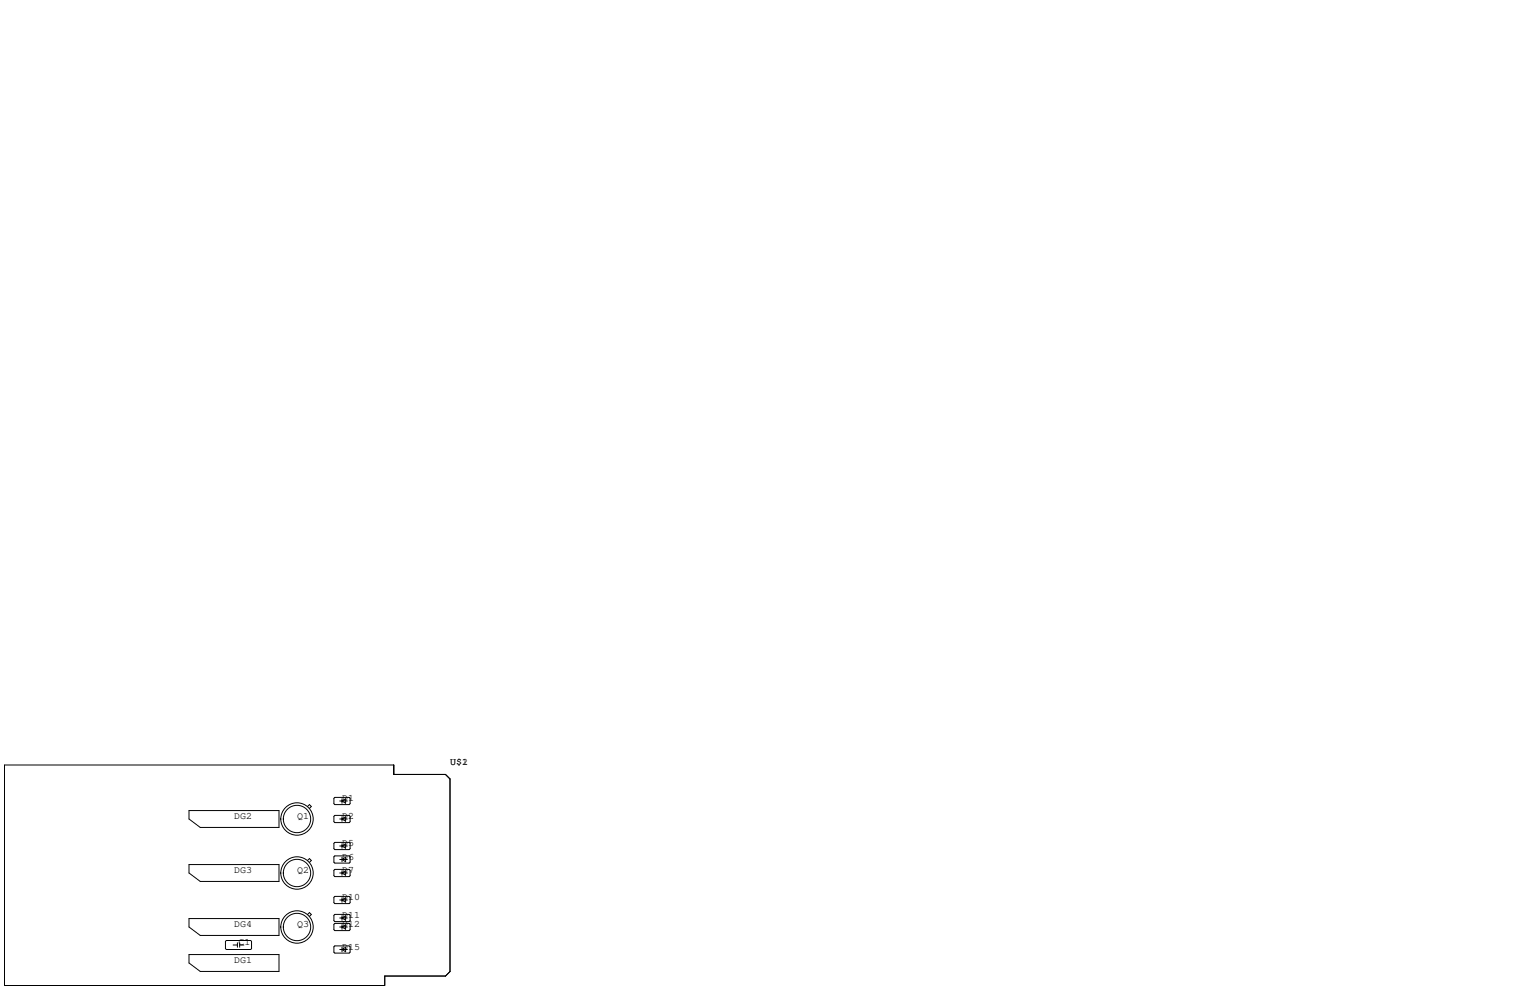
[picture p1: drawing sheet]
<svg xmlns="http://www.w3.org/2000/svg" width="432mm" height="279mm" viewBox="0 0 432 279" stroke-linecap="round" stroke-linejoin="round" font-family="sans-serif">
<g fill="none" stroke="#000" stroke-width=".28">
<path d="M1.3 215.9h109.8v2.7h14.6l1.3 1.2v54.4l-1.3 1.3h-17.1v2.6h-107.3zM53.3 228.8h25.4v4.7h-22.2l-3.2-2.4zM86.8 227.6l.5-.5 .6 .5-.6 .5M94.5 225h4.1l.2 .3v1.5l-.2 .3h-4.1l-.3-.3v-1.5zM94.5 230.1h4.1l.2 .3v1.5l-.2 .3h-4.1l-.3-.3v-1.5zM94.5 237.7h4.1l.2 .3v1.5l-.2 .3h-4.1l-.3-.3v-1.5zM95.9 238.8h2.1M95.9 226.1h2.1M95.9 231.1h2.1M96.5 226.1l1-.7v1.3zM96.5 231.1l1-.6v1.3zM96.5 238.8l1-.7v1.3z"/>
<path d="M96.5 225.4v1.3M96.5 230.5v1.3M96.5 238.1v1.3M53.3 244h25.4v4.8h-22.2l-3.2-2.4zM53.3 259.2h25.4v4.8h-22.2l-3.2-2.4zM86.8 258.1l.5-.5 .6 .5-.6 .5M86.8 242.8l.5-.5 .6 .5-.6 .6M94.2 245.6l.3-.2h4.1l.2 .2v1.5l-.2 .3h-4.1l-.3-.3zM94.2 253.2l.3-.2h4.1l.2 .2v1.6l-.2 .2h-4.1l-.3-.2zM94.2 258.3l.3-.2h4.1l.2 .2v1.5l-.2 .3h-4.1l-.3-.3zM94.5 241.6h4.1l.2 .2v1.5l-.2 .3h-4.1l-.3-.3v-1.5zM95.9 246.4h2.1"/>
<path d="M95.9 254h2.1M95.9 242.6h2.1M95.9 259.1h2.1M96.5 242.6l1-.7v1.3zM96.5 246.4l1-.7v1.3zM96.5 254l1-.6v1.2zM96.5 259.1l1-.7v1.3zM96.5 241.9v1.3M96.5 245.7v1.3M96.5 253.4v1.2M96.5 258.4v1.3M53.3 269.4h25.4v4.8h-22.2l-3.2-2.4z"/>
<path d="M63.6 265.7l.3-.3h6.8l.3 .3v2l-.3 .3h-6.8l-.3-.3zM65.8 266.7h1.2M67 266.1v1.2M67.6 266.7h1.2M67.6 266.1v1.2M94.2 260.9l.3-.3h4.1l.2 .3v1.5l-.2 .2h-4.1l-.3-.2zM94.2 267.2l.3-.2h4.1l.2 .2v1.5l-.2 .3h-4.1l-.3-.3zM95.9 268h2.1M95.9 261.6h2.1M96.5 261.6l1-.6v1.3zM96.5 268l1-.7v1.3zM96.5 261v1.3"/>
<path d="M96.5 267.3v1.3"/>
<circle cx="83.8" cy="231.1" r="4.6"/>
<circle cx="83.8" cy="231.1" r="3.9"/>
<circle cx="83.8" cy="246.4" r="4.6"/>
<circle cx="83.8" cy="246.4" r="3.9"/>
<circle cx="83.8" cy="261.6" r="3.9"/>
<circle cx="83.8" cy="261.6" r="4.6"/>
</g>
<g font-size="2.8">
<text x="127" y="215.9">U$1</text>
<text x="130.4" y="215.9">2</text>
<text x="96.5" y="226.1">D1</text>
<text x="66" y="231.1">DG2</text>
<text x="83.8" y="231.1">Q1</text>
<text x="96.5" y="231.1">D2</text>
<text x="96.5" y="238.8">D5</text>
<text x="96.5" y="242.6">D6</text>
<text x="66" y="246.4">DG3</text>
<text x="83.8" y="246.4">Q2</text>
<text x="96.5" y="246.4">D7</text>
<text x="96.5" y="254">D10</text>
<text x="66" y="261.6">DG4</text>
<text x="83.8" y="261.6">Q3</text>
<text x="96.5" y="259.1">D11</text>
<text x="96.5" y="261.6">D12</text>
<text x="67.3" y="266.7">C1</text>
<text x="96.5" y="268">D15</text>
<text x="66" y="271.8">DG1</text>
</g>
</svg>
